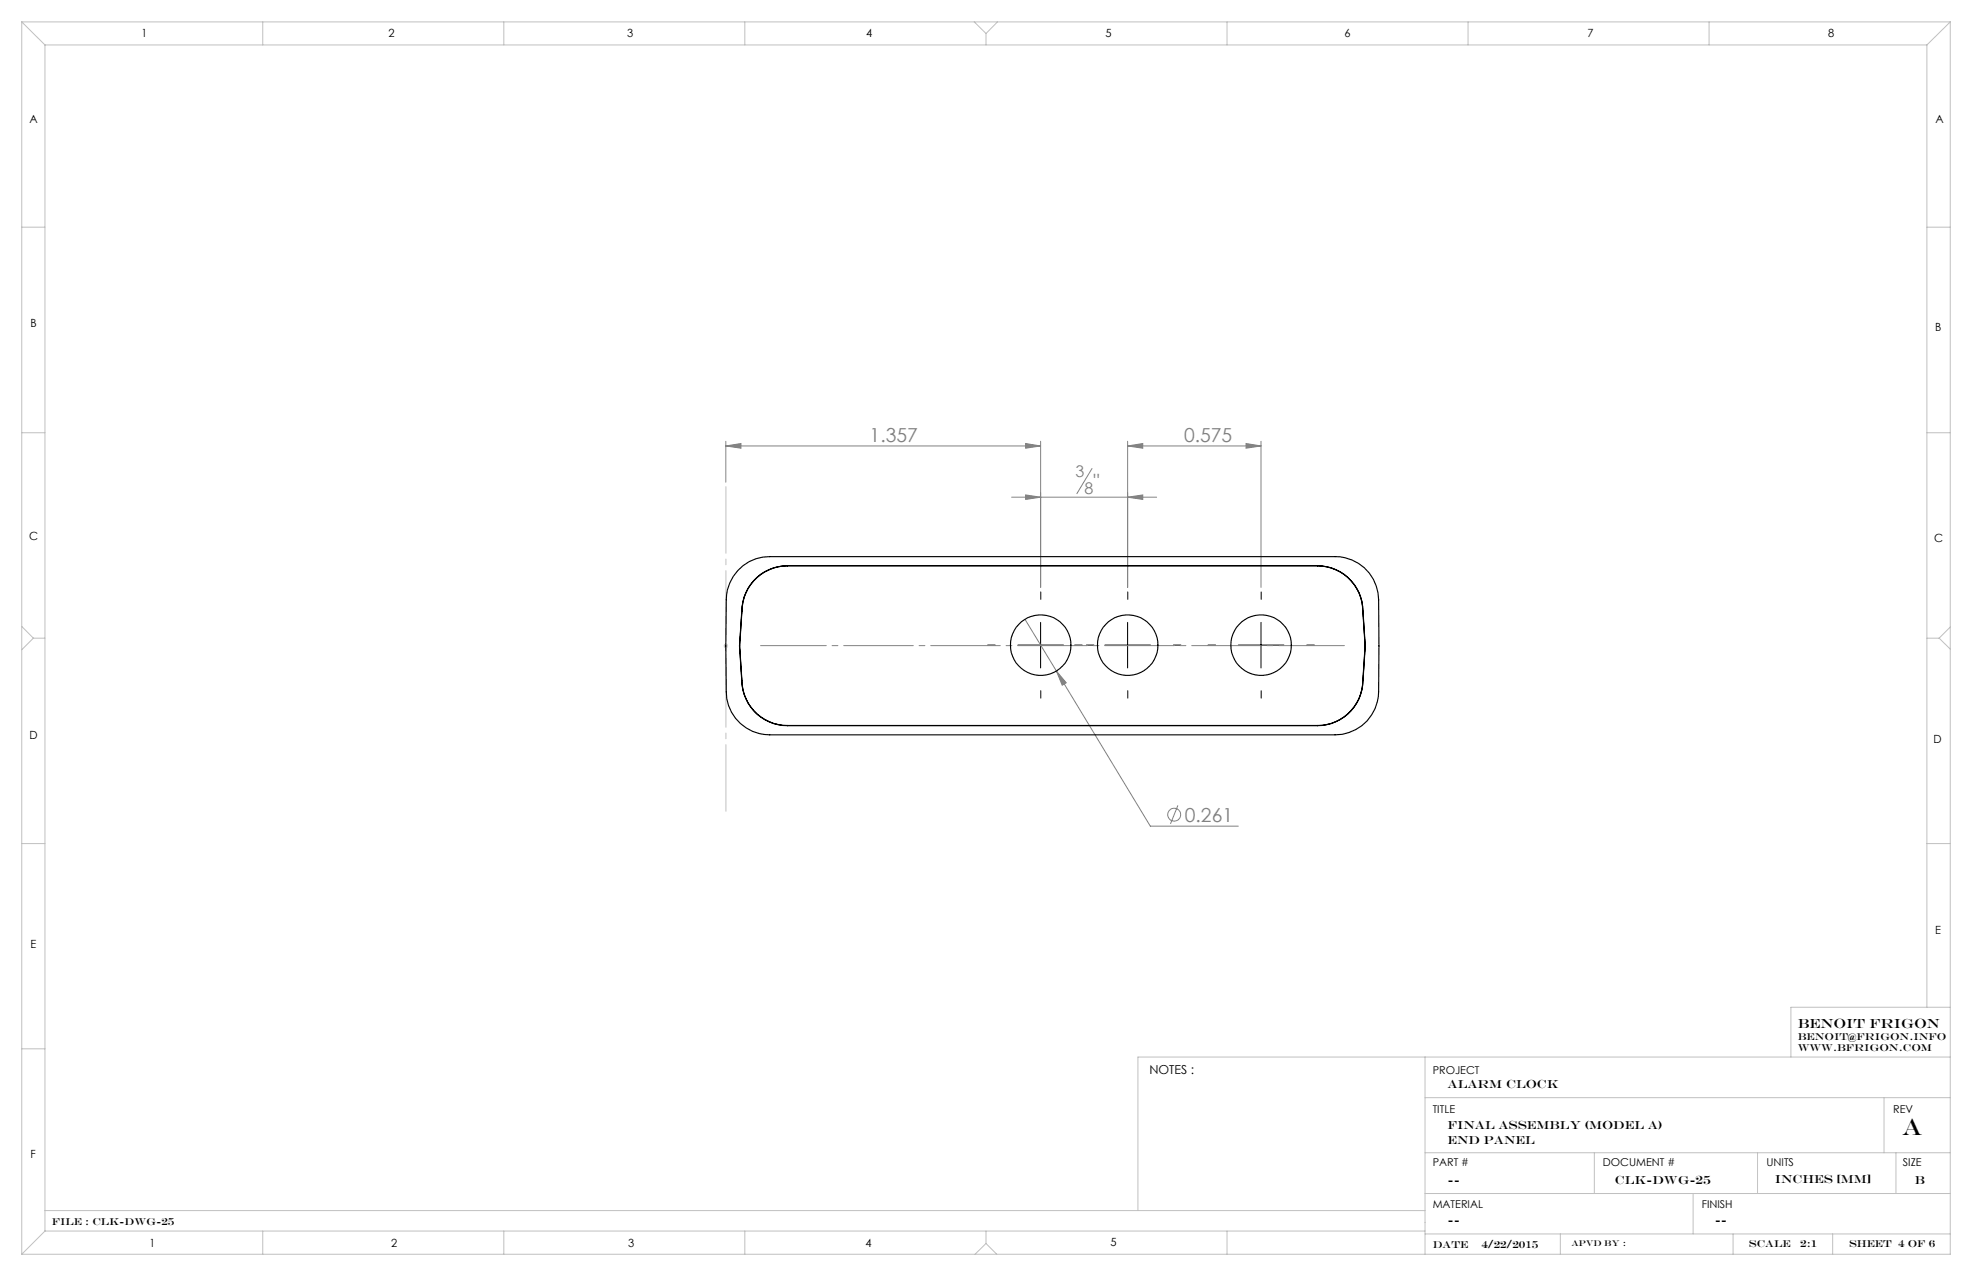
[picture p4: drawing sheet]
<svg xmlns="http://www.w3.org/2000/svg" width="432mm" height="279mm" viewBox="0 0 432 279" stroke-linecap="round" stroke-linejoin="round" font-family="sans-serif">
<g fill="none" stroke="#808080" stroke-width=".22">
<path d="M158.9 97.6l3.3-.5v1zM158.9 96.6v9M158.9 97.6h69M224.6 97.1l3.3 .5-3.3 .5zM227.9 96.6v32M246.9 97.6l3.3-.5v1zM246.9 97.6h29.2M246.9 96.6v32M272.8 97.1l3.3 .5-3.3 .5zM276.1 96.6v32M221.5 108.9h31.8M224.6 108.4l3.3 .5-3.3 .5z"/>
<path d="M239.1 102.6l-3.3 5.5M246.9 108.9l3.3-.5v1zM224.4 135.6l6.9 11.3M231.3 146.9l2.2 2.6-.9 .5zM231.3 146.9l20.6 34h19.2M257.9 176.4l-1.6 4"/>
<circle cx="257.1" cy="178.4" r="1.42"/>
</g>
<g fill="none" stroke="#c0c0c0" stroke-width=".22">
<path d="M4.8 4.8l5 5M4.8 4.8h422.2M4.8 4.8v269.8M9.8 9.8h412.1M9.8 9.8v259.8M57.5 4.8v5M110.3 4.8v5M163.1 4.8v5M213.3 4.8l2.6 2.5M215.9 7.3v2.5M218.4 4.8l-2.5 2.5M268.7 4.8v5"/>
<path d="M321.5 4.8v5M374.2 4.8v5M421.9 9.8v210.8M427 4.8l-5.1 5M427 4.8v269.8h-422.2M4.8 49.7h5M421.9 49.7h5.1M4.8 94.8h5M421.9 94.8h5.1M4.8 137.2l2.5 2.5M7.3 139.7l-2.5 2.6M7.3 139.7h2.5"/>
<path d="M421.9 139.7h2.7M424.6 139.7l2.4 2.4M427 137.3l-2.4 2.4M158.4 141.4h1M158.6 141.1l.7 .7M158.9 140.9v1M159.3 141.1l-.7 .7M4.8 184.7h5M421.9 184.7h5.1M4.8 229.7h5M312 231.5v43.1M427 231.5h-177.8v33.6"/>
<path d="M427 220.6h-34.9v10.9M312 240.3h115M312 252.4h115M349.1 252.4v8.9M384.8 252.4v8.9M412.5 240.3v12.1M415.1 252.4v8.9M9.8 265.1h302.2M9.8 269.6l-5 5M9.8 269.6h302.2M57.5 269.6v5M110.3 269.6v5"/>
<path d="M163.1 269.6v5M215.9 272.3l-2.4 2.3M215.9 272.3l2.4 2.3M215.9 269.6v2.7M268.7 269.6v5M312 270.2h115M312 261.3h115M341.7 270.2v4.4M370.7 261.3v8.9M379.5 270.2v4.4M401.3 270.2v4.4"/>
</g>
<path d="M227.9 131.2v-1.6M246.9 131.2v-1.6M276.2 131.2v-1.6M217.9 141.2h-1.6M227.9 151.2v1.7M236.9 141.2h-1.6M237.9 141.2h1.6M246.9 151.2v1.7M256.9 141.2h1.7M266.2 141.2h-1.7M276.2 151.2v1.7M286.2 141.2h1.6" fill="none" stroke="#000" stroke-width=".22" stroke-dasharray="15.2 1.3 1.3 1.3"/>
<path d="M227.9 136.3v10M246.9 136.3v10M276.1 136.3v10M222.9 141.3h10M241.9 141.3h10M271.1 141.3h10" fill="none" stroke="#000" stroke-width=".22"/>
<path d="M166.5 141.4h127.9" fill="none" stroke="#808080" stroke-width=".22" stroke-dasharray="15.2 1.3 1.3 1.3" stroke-dashoffset=".8"/>
<path d="M159 106.6v71" fill="none" stroke="#c0c0c0" stroke-width=".22" stroke-dasharray="15.2 1.3 1.3 1.3" stroke-dashoffset=".7"/>
<g fill="#808080">
<path d="M158.9 97.6l3.3-.5v1zM224.6 97.1l3.3 .5-3.3 .5z"/>
<path d="M246.9 108.9l3.3-.5v1zM224.6 108.4l3.3 .5-3.3 .5zM246.9 97.6l3.3-.5v1zM272.8 97.1l3.3 .5-3.3 .5zM231.3 146.9l1.3 3.1 .9-.5z"/>
</g>
<g fill="none" stroke="#000" stroke-width=".25">
<path d="M161.5 125a9.2 9.2 0 0 1 7-3.1h123.8a9.5 9.5 0 0 1 9.6 9.5v20.1a9.5 9.5 0 0 1-9.6 9.4h-123.8a9.5 9.5 0 0 1-9.5-9.4v-20.2a9.2 9.2 0 0 1 2.5-6.3zM162.4 133.9h.1M162.4 133.9l-.5 7.5M162.5 133.9l-.6 7.5M172.4 123.9a10 10 0 0 0-9.9 10M172.4 123.9a10 10 0 0 0-10 10M172.4 123.9h.1M172.4 123.9h116.1M288.5 123.9a10 10 0 0 1 9.9 10M288.5 123.9h.1M298.4 133.9h.1M298.4 133.9l.5 7.5"/>
<path d="M161.9 141.4l.6 7.6M162.5 149a10 10 0 0 0 9.9 9.9M162.5 149h-.1a10 10 0 0 0 10 9.9M172.4 158.9h.1M172.4 158.9h116.1M288.5 158.9h.1M298.4 149a10 10 0 0 1-9.9 9.9M298.4 149h.1M298.9 141.4l-.5 7.6M298.9 141.4h.1"/>
<circle cx="227.9" cy="141.3" r="6.6"/>
<circle cx="246.9" cy="141.3" r="6.6"/>
<circle cx="276.1" cy="141.3" r="6.6"/>
</g>
<text font-size="5.1" x="416.5" y="248.6">A</text>
<g font-size="4.2" fill="#808080">
<text x="190.4" y="96.7">1.357</text>
<text x="259.3" y="96.7">0.575</text>
<text x="239.4" y="106.7">&quot;</text>
<text x="259.5" y="180">0.261</text>
</g>
<g font-size="3.5" fill="#808080">
<text x="235.5" y="104.6">3</text>
<text x="237.5" y="108.1">8</text>
</g>
<text font-size="2.9" x="393.6" y="225">BENOIT FRIGON</text>
<text font-size="2.7" x="251.7" y="235.2">NOTES :</text>
<g font-size="2.6">
<text x="317" y="238.3">Alarm Clock</text>
<text x="317" y="247.1">Final assembly (Model A)</text>
<text x="317" y="250.4">End Panel</text>
<text x="317" y="259.3">--</text>
<text x="353.6" y="259.3">CLK-DWG-25</text>
<text x="388.6" y="259.1">INCHES [MM]</text>
<text x="419.3" y="259.2">B</text>
<text x="317" y="267.9">--</text>
<text x="375.5" y="267.9">--</text>
</g>
<g font-size="2.5">
<text x="31" y="8.2">1</text>
<text x="85.1" y="8.2">2</text>
<text x="137.3" y="8.2">3</text>
<text x="189.7" y="8.2">4</text>
<text x="242.1" y="8.2">5</text>
<text x="294.4" y="8.2">6</text>
<text x="347.6" y="8.2">7</text>
<text x="400.3" y="8.2">8</text>
<text x="6.4" y="27">A</text>
<text x="423.8" y="27">A</text>
<text x="6.7" y="71.5">B</text>
<text x="423.8" y="72.5">B</text>
<text x="6.4" y="118.4">C</text>
<text x="423.5" y="118.6">C</text>
<text x="6.5" y="161.8">D</text>
<text x="423.4" y="162.7">D</text>
<text x="6.7" y="207.6">E</text>
<text x="423.7" y="204.6">E</text>
<text x="6.7" y="253.5">F</text>
<text x="32.7" y="273">1</text>
<text x="85.7" y="273">2</text>
<text x="137.6" y="273">3</text>
<text x="189.5" y="273">4</text>
<text x="243.2" y="272.9">5</text>
</g>
<g font-size="2.4">
<text x="313.7" y="235.2">PROJECT</text>
<text x="313.7" y="243.7">TITLE</text>
<text x="414.5" y="243.6">REV</text>
<text x="313.7" y="255.3">PART #</text>
<text x="351" y="255.3">DOCUMENT #</text>
<text x="386.8" y="255.3">UNITS</text>
<text x="416.7" y="255.3">SIZE</text>
<text x="313.7" y="264.6">MATERIAL</text>
<text x="372.6" y="264.6">FINISH</text>
</g>
<g font-size="2.2">
<text x="393.6" y="227.7">benoit@frigon.info</text>
<text x="393.6" y="230.2">www.bfrigon.com</text>
<text x="11.4" y="268.3">File : clk-dwg-25</text>
<text x="313.7" y="273.2">DATE</text>
<text x="324.4" y="273.2">4/22/2015</text>
<text x="383" y="273">SCALE</text>
<text x="394.2" y="273">2:1</text>
<text x="404.9" y="273">SHEET 4 OF 6</text>
</g>
<text font-size="1.8" x="344.1" y="272.8">APVD BY :</text>
</svg>
